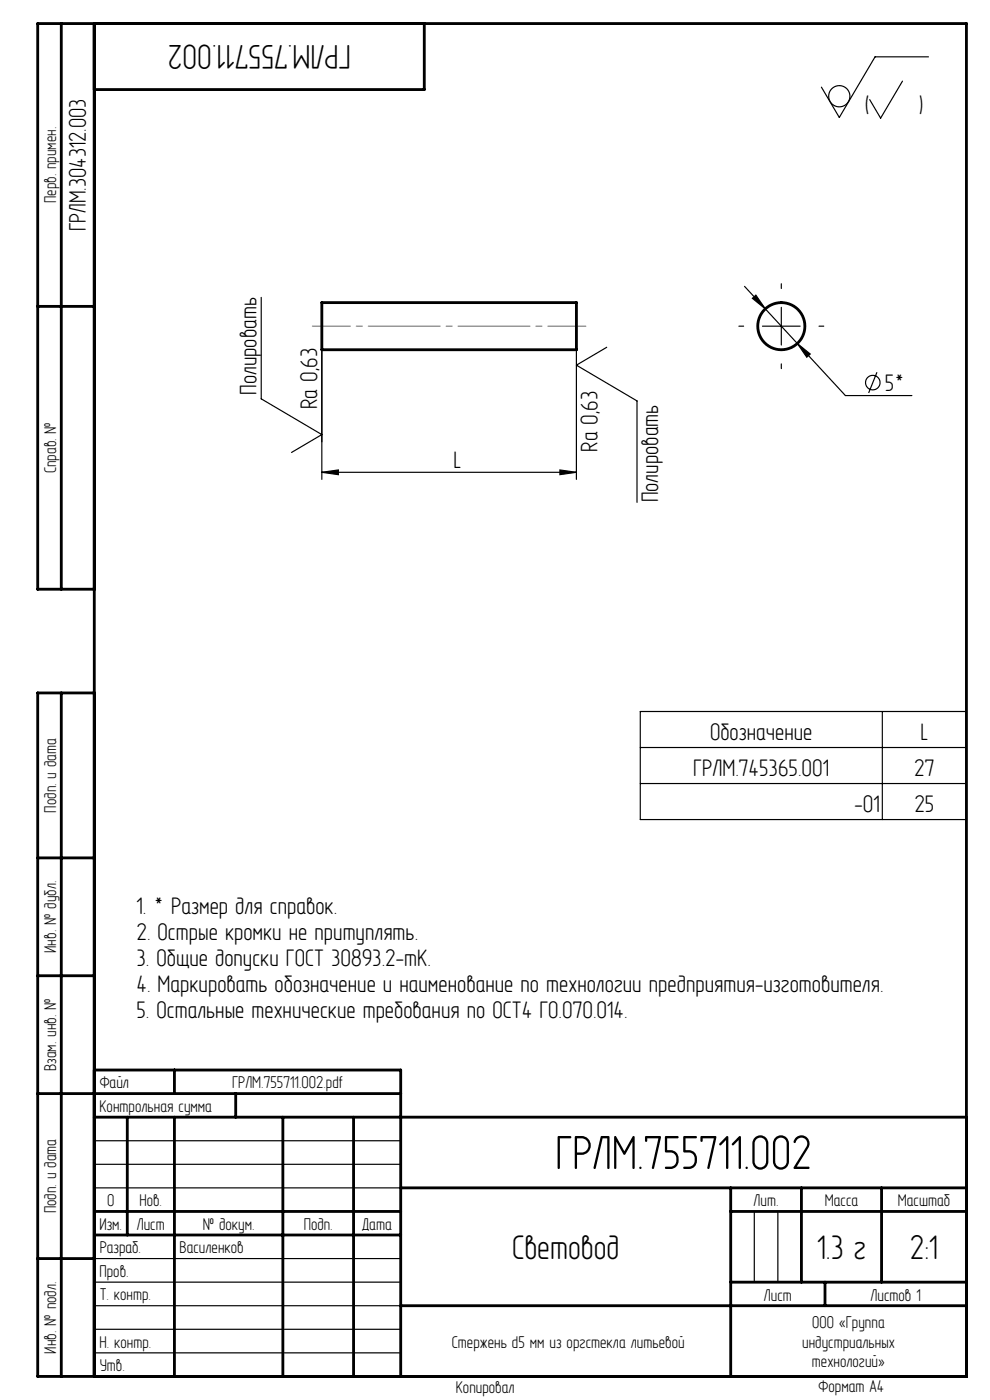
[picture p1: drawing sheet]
<svg xmlns="http://www.w3.org/2000/svg" width="210mm" height="297mm" viewBox="0 0 210 297" stroke-linecap="round" stroke-linejoin="round" font-family="sans-serif">
<g fill="none" stroke="#000" stroke-width=".25">
<path d="M191.4 17.2l-4.6 7.9-2.3-4M196.9 12.1h-11.3l-7.6 12.8-3.8-6.4M55.4 63.1v21.5l12.9 7.6-6.5 3.8M68.3 74.2v27.5M122.3 74.2v27.5M128.7 73.7l-6.4 3.8 12.8 7.6v21.5M157.9 60.7l21.4 23.2h14.1M159.6 63.3l.7-.7 2 2.9zM161.7 69.2h8M165.7 65.2v8M169.1 72.9l2.8 2.2-.8 .7zM186 79l-1.7 4.4"/>
<path d="M118.8 99.7l3.5 .5-3.5 .5zM68.3 100.2l3.5-.5v1zM68.3 100.2h54M135.8 150.9h69.2v23h-69.2zM135.8 158.6h69.2M187.2 150.9v23M135.8 166.2h69.2M20 242h65M20 247h65M20 252h65M160 257v15M165 257v15"/>
<path d="M20 277h65M20 272h65M20 267h65M20 287h65M20 282h65"/>
<circle cx="178" cy="20.4" r="2.25"/>
<circle cx="185.1" cy="81.2" r="1.54"/>
</g>
<path d="M157.7 69.2h-1M165.7 61.2v-1M165.7 77.2v1M173.7 69.2h1" fill="none" stroke="#000" stroke-width=".25" stroke-dasharray="15.2 1.3 1.3 1.3"/>
<path d="M66.3 69.2h58" fill="none" stroke="#808080" stroke-width=".25" stroke-dasharray="15.2 1.3 1.3 1.3" stroke-dashoffset="7.2"/>
<g fill="none" stroke="#000" stroke-width=".6">
<path d="M13 5v120M20 5v287M90 5v14h-70M8 65h12M68.3 64.2h54v10h-54zM20 125h-12v-120h197v287h-197v-145h12M13 147v145M8 182h12M8 207h12M8 232h77M20 227h65v65M20 237h185"/>
<path d="M27 237v25M37 227v5M37 237v55M50 232v5M60 237v55M75 237v55M20 257h65M85 252h120M155 252v40M155 257h50M170 252v20M187 252v20"/>
<path d="M8 267h12M20 262h65M85 277h120M155 272h50M175 272v5"/>
<circle cx="165.7" cy="69.2" r="5"/>
</g>
<g fill="#000">
<path d="M159.6 63.3l2.7 2.2-2-2.9zM169.1 72.9l2 2.9 .8-.7z"/>
<path d="M68.3 100.2l3.5-.5v1zM118.8 99.7l3.5 .5-3.5 .5z"/>
</g>
<text font-size="11" x="117.8" y="248">ГРЛМ.755711.002</text>
<g font-size="7.8">
<text x="74.4" y="9.5" transform="rotate(-180 74.4 9.5)">ГРЛМ.755711.002</text>
<text x="108.6" y="267">Световод</text>
<text x="173.3" y="267">1.3 г</text>
<text x="193" y="267">2:1</text>
</g>
<g font-size="5.5">
<text x="183.4" y="23.9">(</text>
<text x="194.9" y="23.9">)</text>
<text x="18.2" y="49.1" transform="rotate(-90 18.2 49.1)">ГРЛМ.304312.003</text>
<text x="54.4" y="83.8" transform="rotate(-90 54.4 83.8)">Полировать</text>
<text x="187.7" y="82.9">5*</text>
<text x="67.3" y="86.8" transform="rotate(-90 67.3 86.8)">Ra 0,63</text>
<text x="126.7" y="95.8" transform="rotate(-90 126.7 95.8)">Ra 0,63</text>
<text x="96.2" y="99.2">L</text>
<text x="139.6" y="106.6" transform="rotate(-90 139.6 106.6)">Полировать</text>
<text x="150.6" y="157">Обозначение</text>
<text x="195.3" y="157">L</text>
<text x="147.1" y="164.6">ГРЛМ.745365.001</text>
<text x="193.9" y="164.6">27</text>
<text x="181.3" y="172.2">-01</text>
<text x="194" y="172.2">25</text>
<text x="28.9" y="193.9">1. * Размер для справок.</text>
<text x="28.9" y="199.4">2. Острые кромки не притуплять.</text>
<text x="28.9" y="204.9">3. Общие допуски ГОСТ 30893.2-mK.</text>
<text x="28.9" y="210.4">4. Маркировать обозначение и наименование по технологии предприятия-изготовителя.</text>
<text x="28.9" y="215.9">5. Остальные технические требования по ОСТ4 ГО.070.014.</text>
</g>
<g font-size="3.9">
<text x="11.9" y="43.1" transform="rotate(-90 11.9 43.1)">Перв. примен.</text>
<text x="11.9" y="100.4" transform="rotate(-90 11.9 100.4)">Справ. №</text>
<text x="11.9" y="172.4" transform="rotate(-90 11.9 172.4)">Подп. и дата</text>
<text x="11.9" y="202.1" transform="rotate(-90 11.9 202.1)">Инв. № дубл.</text>
<text x="11.9" y="227.2" transform="rotate(-90 11.9 227.2)">Взам. инв. №</text>
<text x="21.2" y="230.9">Файл</text>
<text x="49.2" y="230.9">ГРЛМ.755711.002.pdf</text>
<text x="21.1" y="235.9">Контрольная сумма</text>
<text x="11.9" y="257.4" transform="rotate(-90 11.9 257.4)">Подп. и дата</text>
<text x="22.7" y="255.9">0</text>
<text x="29.6" y="255.9">Нов.</text>
<text x="159.9" y="255.9">Лит.</text>
<text x="174.9" y="255.9">Масса</text>
<text x="190.4" y="255.9">Масштаб</text>
<text x="21.1" y="260.9">Изм.</text>
<text x="29" y="260.9">Лист</text>
<text x="43" y="260.9">№ докум.</text>
<text x="64.4" y="260.9">Подп.</text>
<text x="76.9" y="260.9">Дата</text>
<text x="21.1" y="265.9">Разраб.</text>
<text x="38.1" y="265.9">Василенков</text>
<text x="21.1" y="270.9">Пров.</text>
<text x="21.1" y="275.9">Т. контр.</text>
<text x="162" y="275.9">Лист</text>
<text x="184.7" y="275.9">Листов 1</text>
<text x="172.3" y="281.7">ООО «Группа</text>
<text x="11.9" y="287.1" transform="rotate(-90 11.9 287.1)">Инв. № подл.</text>
<text x="21.1" y="285.9">Н. контр.</text>
<text x="95.8" y="285.9">Стержень d5 мм из оргстекла литьевой</text>
<text x="170.2" y="285.9">индустриальных</text>
<text x="21.2" y="290.9">Утв.</text>
<text x="172.2" y="290.1">технологий»</text>
<text x="96.7" y="295.6">Копировал</text>
<text x="173.6" y="295.4">Формат A4</text>
</g>
</svg>
